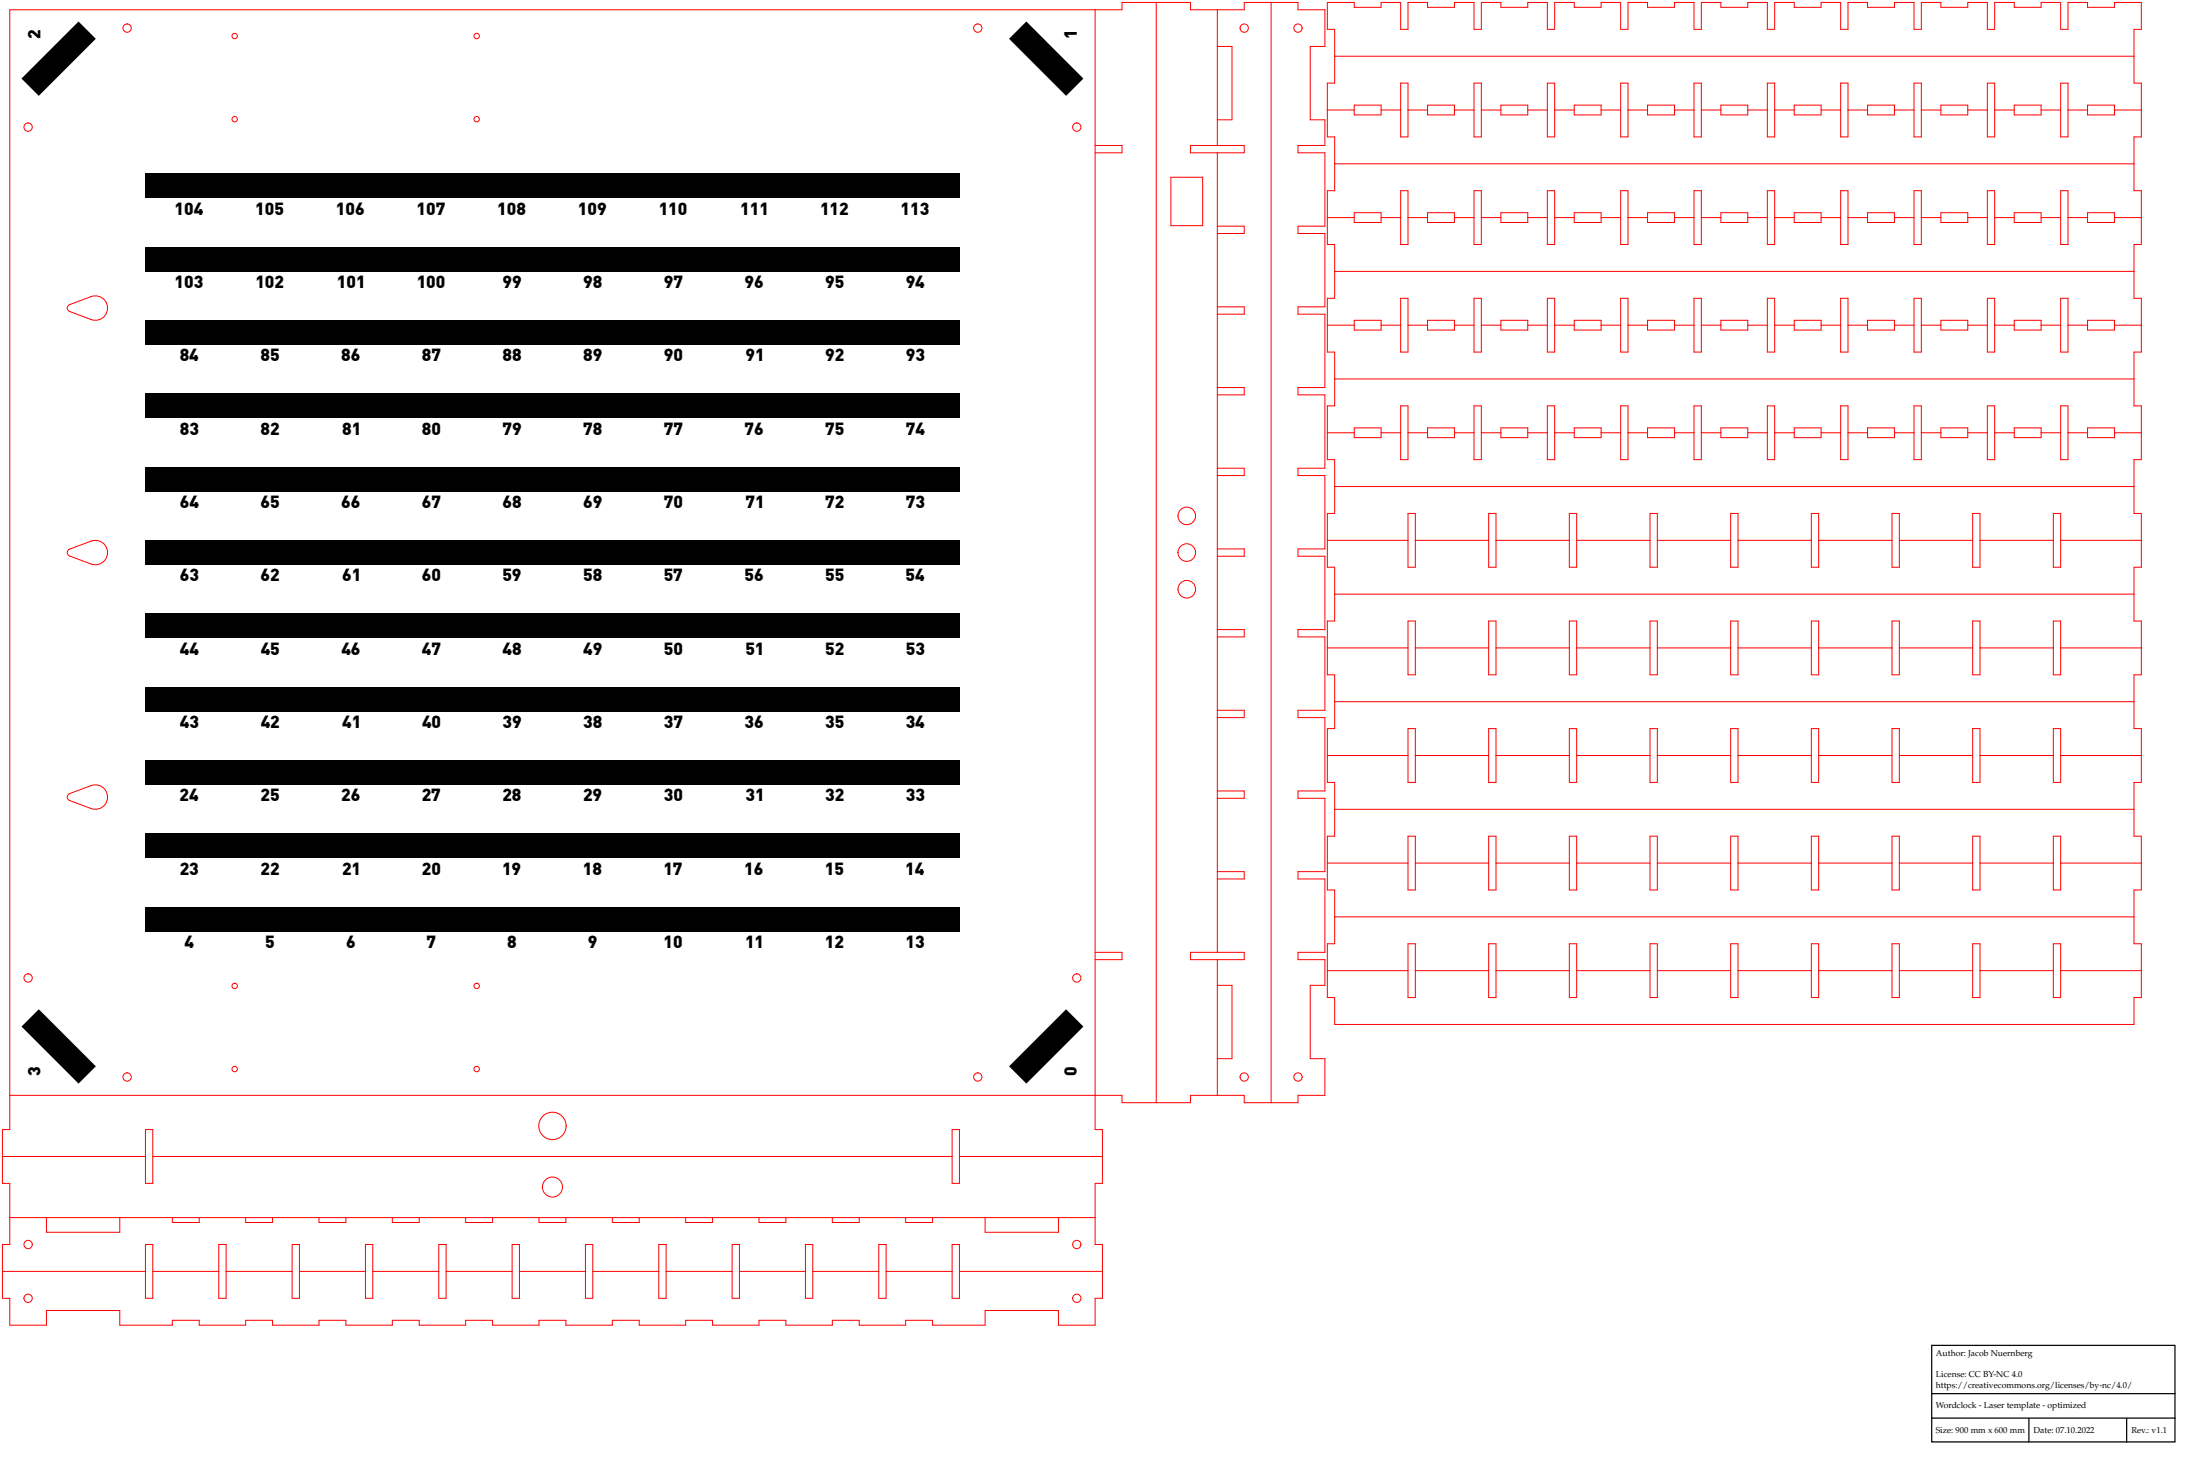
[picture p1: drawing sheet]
<svg xmlns="http://www.w3.org/2000/svg" width="900mm" height="600mm" viewBox="0 0 900 600" stroke-linecap="round" stroke-linejoin="round" font-family="sans-serif">
<path d="M790.2 550.3h99.5v39.4h-99.5zM790 570h100M790 580h100M830 580v10M870 580v10" fill="none" stroke="#000" stroke-width=".5"/>
<g fill="none" stroke="#f00" stroke-width=".41">
<path d="M448 4v458h3v22h-3v25h3v22h-3v11h-15v-6h-30v6h-21.5v-2h-11v2h-19v-2h-11v2h-19v-2h-11v2h-19v-2h-11v2h-19v-2h-11v2h-19v-2h-11v2h-19v-2h-11v2h-19v-2h-11v2h-19v-2h-11v2h-19v-2h-11v2h-19v-2h-11v2h-21.5v-6h-30v6h-15v-11h-3v-22h3v-25h-3v-22h3v-458h455v-3h28v3h22v-3h22v3h11v15h-6v30h6v10.5h-11v3h11v30h-11v3h11v30h-11v3h11v30h-11v3h11v30h-11v3h11v30h-11v3h11v30h-11v3h11v30h-11v3h11v30h-11v3h11v30h-11v3h11v30h-11v3h11v10.5h-6v30h6v15h-11v3h-22v-3h-22v3h-28v-3h-455M473 1v450M498 4v55.5M498 19h6v30h-6M520 1v450M543 1h11v2h11v-2h8v11h3v-11h8v2h11v-2h8v11h3v-11h8v2h11v-2h8v11h3v-11h8v2h11v-2h8v11h3v-11h8v2h11v-2h8v11h3v-11h8v2h11v-2h8v11h3v-11h8v2h11v-2h8v11h3v-11h8v2h11v-2h8v11h3v-11h8v2h11v-2h8v11h3v-11h8v2h11v-2h8v11h3v-11h8v2h11v-2h11v11h-3v22h3v22h-3v22h3v22h-3v22h3v22h-3v22h3v22h-3v22h3v22h-3v22h3v22h-3v22h3v22h-3v22h3v22h-3v22h3v22h-3v11h-327v-11h-3v-22h3v-22h-3v-22h3v-22h-3v-22h3v-22h-3v-22h3v-22h-3v-22h3v-22h-3v-22h3v-22h-3v-22h3v-22h-3v-22h3v-22h-3v-22h3v-22h-3zM546 23h327M573 34h3v22h-3zM603 34h3v22h-3zM633 34h3v22h-3zM663 34h3v22h-3zM693 34h3v22h-3z"/>
<path d="M723 34h3v22h-3zM753 34h3v22h-3zM783 34h3v22h-3zM813 34h3v22h-3zM843 34h3v22h-3zM448 59.5h11v3h-11M487 59.5h22v3h-22zM543 45h11M554 43h11v4h-11zM565 45h8M576 45h8M584 43h11v4h-11z"/>
<path d="M595 45h8M606 45h8M614 43h11v4h-11zM625 45h8M636 45h8M644 43h11v4h-11zM655 45h8M666 45h8M674 43h11v4h-11zM685 45h8M696 45h8M704 43h11v4h-11z"/>
<path d="M715 45h8M726 45h8M734 43h11v4h-11zM745 45h8M756 45h8M764 43h11v4h-11zM775 45h8M786 45h8M794 43h11v4h-11zM805 45h8M816 45h8M824 43h11v4h-11z"/>
<path d="M835 45h8M846 45h8M854 43h11v4h-11zM865 45h11M479 72.5h13v19.8h-13zM498 62.5v327M546 67h327M573 78h3v22h-3zM603 78h3v22h-3zM633 78h3v22h-3zM663 78h3v22h-3zM693 78h3v22h-3z"/>
<path d="M723 78h3v22h-3zM753 78h3v22h-3zM783 78h3v22h-3zM813 78h3v22h-3zM843 78h3v22h-3zM498 92.5h11v3h-11M543 89h11M554 87h11v4h-11zM565 89h8M576 89h8M584 87h11v4h-11zM595 89h8"/>
<path d="M606 89h8M614 87h11v4h-11zM625 89h8M636 89h8M644 87h11v4h-11zM655 89h8M666 89h8M674 87h11v4h-11zM685 89h8M696 89h8M704 87h11v4h-11zM715 89h8"/>
<path d="M726 89h8M734 87h11v4h-11zM745 89h8M756 89h8M764 87h11v4h-11zM775 89h8M786 89h8M794 87h11v4h-11zM805 89h8M816 89h8M824 87h11v4h-11zM835 89h8"/>
<path d="M846 89h8M854 87h11v4h-11zM865 89h11M546 111h327M27.9 125l9.3-3.7a5 5 0 0 1 6.8 4.7 5 5 0 0 1-6.8 4.7l-8.7-3.3a1.5 1.5 0 0 1-.6-2.4zM498 125.5h11v3h-11M543 133h11M554 131h11v4h-11zM565 133h8M573 122h3v22h-3zM576 133h8M584 131h11v4h-11z"/>
<path d="M595 133h8M603 122h3v22h-3zM606 133h8M614 131h11v4h-11zM625 133h8M633 122h3v22h-3zM636 133h8M644 131h11v4h-11zM655 133h8M663 122h3v22h-3zM666 133h8M674 131h11v4h-11z"/>
<path d="M685 133h8M693 122h3v22h-3zM696 133h8M704 131h11v4h-11zM715 133h8M723 122h3v22h-3zM726 133h8M734 131h11v4h-11zM745 133h8M753 122h3v22h-3zM756 133h8M764 131h11v4h-11z"/>
<path d="M775 133h8M783 122h3v22h-3zM786 133h8M794 131h11v4h-11zM805 133h8M813 122h3v22h-3zM816 133h8M824 131h11v4h-11zM835 133h8M843 122h3v22h-3zM846 133h8M854 131h11v4h-11z"/>
<path d="M865 133h11M498 158.5h11v3h-11M546 155h327M543 177h11M554 175h11v4h-11zM565 177h8M573 166h3v22h-3zM576 177h8M584 175h11v4h-11zM595 177h8M603 166h3v22h-3zM606 177h8"/>
<path d="M614 175h11v4h-11zM625 177h8M633 166h3v22h-3zM636 177h8M644 175h11v4h-11zM655 177h8M663 166h3v22h-3zM666 177h8M674 175h11v4h-11zM685 177h8M693 166h3v22h-3zM696 177h8"/>
<path d="M704 175h11v4h-11zM715 177h8M723 166h3v22h-3zM726 177h8M734 175h11v4h-11zM745 177h8M753 166h3v22h-3zM756 177h8M764 175h11v4h-11zM775 177h8M783 166h3v22h-3zM786 177h8"/>
<path d="M794 175h11v4h-11zM805 177h8M813 166h3v22h-3zM816 177h8M824 175h11v4h-11zM835 177h8M843 166h3v22h-3zM846 177h8M854 175h11v4h-11zM865 177h11M498 191.5h11v3h-11M546 199h327"/>
<path d="M576 210h3v22h-3zM609 210h3v22h-3zM642 210h3v22h-3zM675 210h3v22h-3zM708 210h3v22h-3zM741 210h3v22h-3zM774 210h3v22h-3zM807 210h3v22h-3zM840 210h3v22h-3zM27.9 225l9.3-3.7a5 5 0 0 1 6.8 4.7 5 5 0 0 1-6.8 4.7l-8.7-3.3a1.5 1.5 0 0 1-.6-2.4zM498 224.5h11v3h-11M543 221h33"/>
<path d="M579 221h30M612 221h30M645 221h30M678 221h30M711 221h30M744 221h30M777 221h30M810 221h30M843 221h33M498 257.5h11v3h-11M546 243h327M576 254h3v22h-3z"/>
<path d="M609 254h3v22h-3zM642 254h3v22h-3zM675 254h3v22h-3zM708 254h3v22h-3zM741 254h3v22h-3zM774 254h3v22h-3zM807 254h3v22h-3zM840 254h3v22h-3zM543 265h33M579 265h30M612 265h30M645 265h30"/>
<path d="M678 265h30M711 265h30M744 265h30M777 265h30M810 265h30M843 265h33M498 290.5h11v3h-11M546 287h327M576 298h3v22h-3zM609 298h3v22h-3zM642 298h3v22h-3zM675 298h3v22h-3z"/>
<path d="M708 298h3v22h-3zM741 298h3v22h-3zM774 298h3v22h-3zM807 298h3v22h-3zM840 298h3v22h-3zM543 309h33M579 309h30M612 309h30M645 309h30M678 309h30M711 309h30M744 309h30"/>
<path d="M777 309h30M810 309h30M843 309h33M27.9 325l9.3-3.7a5 5 0 0 1 6.8 4.7 5 5 0 0 1-6.8 4.7l-8.7-3.3a1.5 1.5 0 0 1-.6-2.4zM498 323.5h11v3h-11M546 331h327M498 356.5h11v3h-11M543 353h33M576 342h3v22h-3zM579 353h30M609 342h3v22h-3zM612 353h30"/>
<path d="M642 342h3v22h-3zM645 353h30M675 342h3v22h-3zM678 353h30M708 342h3v22h-3zM711 353h30M741 342h3v22h-3zM744 353h30M774 342h3v22h-3zM777 353h30M807 342h3v22h-3zM810 353h30"/>
<path d="M840 342h3v22h-3zM843 353h33M546 375h327M448 389.5h11v3h-11M487 389.5h22v3h-22zM498 392.5v55.5M543 397h33M576 386h3v22h-3zM579 397h30M609 386h3v22h-3zM612 397h30M642 386h3v22h-3z"/>
<path d="M645 397h30M675 386h3v22h-3zM678 397h30M708 386h3v22h-3zM711 397h30M741 386h3v22h-3zM744 397h30M774 386h3v22h-3zM777 397h30M807 386h3v22h-3zM810 397h30M840 386h3v22h-3z"/>
<path d="M843 397h33M498 403h6v30h-6M1 473h58.5M59.5 462h3v22h-3zM62.5 473h327M389.5 462h3v22h-3zM392.5 473h58.5M4 498h444M19 498v6h30v-6M70.5 498v2h11v-2M100.5 498v2h11v-2M130.5 498v2h11v-2"/>
<path d="M160.5 498v2h11v-2M190.5 498v2h11v-2M220.5 498v2h11v-2M250.5 498v2h11v-2M280.5 498v2h11v-2M310.5 498v2h11v-2M340.5 498v2h11v-2M370.5 498v2h11v-2M403 498v6h30v-6M59.5 509h3v22h-3zM89.5 509h3v22h-3zM119.5 509h3v22h-3z"/>
<path d="M149.5 509h3v22h-3zM179.5 509h3v22h-3zM209.5 509h3v22h-3zM239.5 509h3v22h-3zM269.5 509h3v22h-3zM299.5 509h3v22h-3zM329.5 509h3v22h-3zM359.5 509h3v22h-3zM389.5 509h3v22h-3zM1 520h58.5M62.5 520h27M92.5 520h27"/>
<path d="M122.5 520h27M152.5 520h27M182.5 520h27M212.5 520h27M242.5 520h27M272.5 520h27M302.5 520h27M332.5 520h27M362.5 520h27M392.5 520h58.5"/>
<circle cx="52" cy="11.5" r="1.7"/>
<circle cx="96" cy="14.7" r="1.1"/>
<circle cx="195" cy="14.7" r="1.1"/>
<circle cx="400" cy="11.5" r="1.7"/>
<circle cx="509" cy="11.5" r="1.7"/>
<circle cx="531" cy="11.5" r="1.7"/>
<circle cx="11.5" cy="52" r="1.7"/>
<circle cx="96" cy="48.7" r="1.1"/>
<circle cx="195" cy="48.8" r="1.1"/>
<circle cx="440.5" cy="52" r="1.7"/>
<circle cx="485.5" cy="211" r="3.6"/>
<circle cx="485.5" cy="226" r="3.6"/>
<circle cx="485.5" cy="241" r="3.6"/>
<circle cx="440.5" cy="400" r="1.7"/>
<circle cx="11.5" cy="400" r="1.7"/>
<circle cx="96" cy="403.2" r="1.1"/>
<circle cx="195" cy="403.3" r="1.1"/>
<circle cx="96" cy="437.3" r="1.1"/>
<circle cx="195" cy="437.3" r="1.1"/>
<circle cx="52" cy="440.5" r="1.7"/>
<circle cx="400" cy="440.5" r="1.7"/>
<circle cx="509" cy="440.5" r="1.7"/>
<circle cx="531" cy="440.5" r="1.7"/>
<circle cx="226" cy="460.5" r="5.6"/>
<circle cx="226" cy="485.5" r="4.1"/>
<circle cx="11.5" cy="509" r="1.7"/>
<circle cx="440.5" cy="509" r="1.7"/>
<circle cx="11.5" cy="531" r="1.7"/>
<circle cx="440.5" cy="531" r="1.7"/>
</g>
<g fill="#000">
<path d="M412.8 15.9l7.1-7.1 23.3 23.3-7.1 7.1zM8.8 32.1l23.3-23.3 7.1 7.1-23.3 23.3zM59.5 71h333v10h-333zM59.5 101h333v10h-333zM59.5 131h333v10h-333zM59.5 161h333v10h-333zM59.5 191h333v10h-333zM59.5 221h333v10h-333zM59.5 251h333v10h-333zM59.5 281h333v10h-333zM59.5 311h333v10h-333zM59.5 341h333v10h-333z"/>
<path d="M59.5 371h333v10h-333zM15.9 412.8l23.3 23.3-7.1 7.1-23.3-23.3zM412.8 436.1l23.3-23.3 7.1 7.1-23.3 23.3z"/>
</g>
<g font-size="7.1">
<text x="16.5" y="16" transform="rotate(-90 16.5 16)">2</text>
<text x="440.5" y="15.7" transform="rotate(-90 440.5 15.7)">1</text>
<text x="71.4" y="87.8">104</text>
<text x="104.5" y="87.8">105</text>
<text x="137.5" y="87.8">106</text>
<text x="170.4" y="87.8">107</text>
<text x="203.4" y="87.8">108</text>
<text x="236.4" y="87.8">109</text>
<text x="269.5" y="87.8">110</text>
<text x="302.8" y="87.8">111</text>
<text x="335.5" y="87.8">112</text>
<text x="368.4" y="87.8">113</text>
<text x="71.4" y="117.8">103</text>
<text x="104.5" y="117.8">102</text>
<text x="137.8" y="117.8">101</text>
<text x="170.5" y="117.8">100</text>
<text x="205.6" y="117.8">99</text>
<text x="238.6" y="117.8">98</text>
<text x="271.5" y="117.8">97</text>
<text x="304.6" y="117.8">96</text>
<text x="337.6" y="117.8">95</text>
<text x="370.5" y="117.8">94</text>
<text x="73.5" y="147.8">84</text>
<text x="106.6" y="147.8">85</text>
<text x="139.6" y="147.8">86</text>
<text x="172.6" y="147.8">87</text>
<text x="205.6" y="147.8">88</text>
<text x="238.6" y="147.8">89</text>
<text x="271.6" y="147.8">90</text>
<text x="305" y="147.8">91</text>
<text x="337.6" y="147.8">92</text>
<text x="370.6" y="147.8">93</text>
<text x="73.6" y="177.8">83</text>
<text x="106.6" y="177.8">82</text>
<text x="140" y="177.8">81</text>
<text x="172.6" y="177.8">80</text>
<text x="205.6" y="177.8">79</text>
<text x="238.6" y="177.8">78</text>
<text x="271.6" y="177.8">77</text>
<text x="304.6" y="177.7">76</text>
<text x="337.6" y="177.7">75</text>
<text x="370.5" y="177.8">74</text>
<text x="73.5" y="207.7">64</text>
<text x="106.6" y="207.7">65</text>
<text x="139.6" y="207.7">66</text>
<text x="172.6" y="207.7">67</text>
<text x="205.6" y="207.8">68</text>
<text x="238.6" y="207.8">69</text>
<text x="271.6" y="207.8">70</text>
<text x="305" y="207.8">71</text>
<text x="337.6" y="207.8">72</text>
<text x="370.6" y="207.8">73</text>
<text x="73.6" y="237.8">63</text>
<text x="106.6" y="237.8">62</text>
<text x="140" y="237.7">61</text>
<text x="172.6" y="237.8">60</text>
<text x="205.5" y="237.8">59</text>
<text x="238.5" y="237.8">58</text>
<text x="271.5" y="237.7">57</text>
<text x="304.6" y="237.7">56</text>
<text x="337.6" y="237.7">55</text>
<text x="370.5" y="237.7">54</text>
<text x="73.6" y="267.8">44</text>
<text x="106.6" y="267.7">45</text>
<text x="139.6" y="267.7">46</text>
<text x="172.6" y="267.8">47</text>
<text x="205.6" y="267.8">48</text>
<text x="238.6" y="267.8">49</text>
<text x="271.6" y="267.8">50</text>
<text x="304.9" y="267.7">51</text>
<text x="337.6" y="267.8">52</text>
<text x="370.5" y="267.8">53</text>
<text x="73.6" y="297.8">43</text>
<text x="106.6" y="297.8">42</text>
<text x="140" y="297.8">41</text>
<text x="172.7" y="297.8">40</text>
<text x="205.6" y="297.8">39</text>
<text x="238.6" y="297.8">38</text>
<text x="271.5" y="297.8">37</text>
<text x="304.6" y="297.8">36</text>
<text x="337.6" y="297.8">35</text>
<text x="370.5" y="297.8">34</text>
<text x="73.5" y="327.8">24</text>
<text x="106.5" y="327.8">25</text>
<text x="139.5" y="327.8">26</text>
<text x="172.5" y="327.8">27</text>
<text x="205.5" y="327.8">28</text>
<text x="238.5" y="327.8">29</text>
<text x="271.6" y="327.8">30</text>
<text x="305" y="327.8">31</text>
<text x="337.6" y="327.8">32</text>
<text x="370.6" y="327.8">33</text>
<text x="73.5" y="357.8">23</text>
<text x="106.5" y="357.8">22</text>
<text x="139.9" y="357.8">21</text>
<text x="172.6" y="357.8">20</text>
<text x="205.4" y="357.8">19</text>
<text x="238.4" y="357.8">18</text>
<text x="271.4" y="357.8">17</text>
<text x="304.4" y="357.7">16</text>
<text x="337.4" y="357.7">15</text>
<text x="370.4" y="357.8">14</text>
<text x="75.5" y="387.8">4</text>
<text x="108.5" y="387.7">5</text>
<text x="141.6" y="387.7">6</text>
<text x="174.5" y="387.8">7</text>
<text x="207.5" y="387.8">8</text>
<text x="240.5" y="387.8">9</text>
<text x="271.4" y="387.8">10</text>
<text x="304.8" y="387.8">11</text>
<text x="337.4" y="387.8">12</text>
<text x="370.4" y="387.8">13</text>
<text x="16.5" y="440" transform="rotate(-90 16.5 440)">3</text>
<text x="440.5" y="440" transform="rotate(-90 440.5 440)">0</text>
</g>
<g font-size="3.5">
<text x="792" y="554.6">Author: Jacob Nuernberg</text>
<text x="792" y="563.4">License: CC BY-NC 4.0</text>
<text x="792" y="567.8">https://creativecommons.org/licenses/by-nc/4.0/</text>
<text x="792" y="575.8">Wordclock - Laser template - optimized</text>
<text x="791.9" y="586.2">Size: 900 mm x 600 mm</text>
<text x="831.9" y="586.2">Date: 07.10.2022</text>
<text x="871.9" y="586.2">Rev.: v1.1</text>
</g>
</svg>
